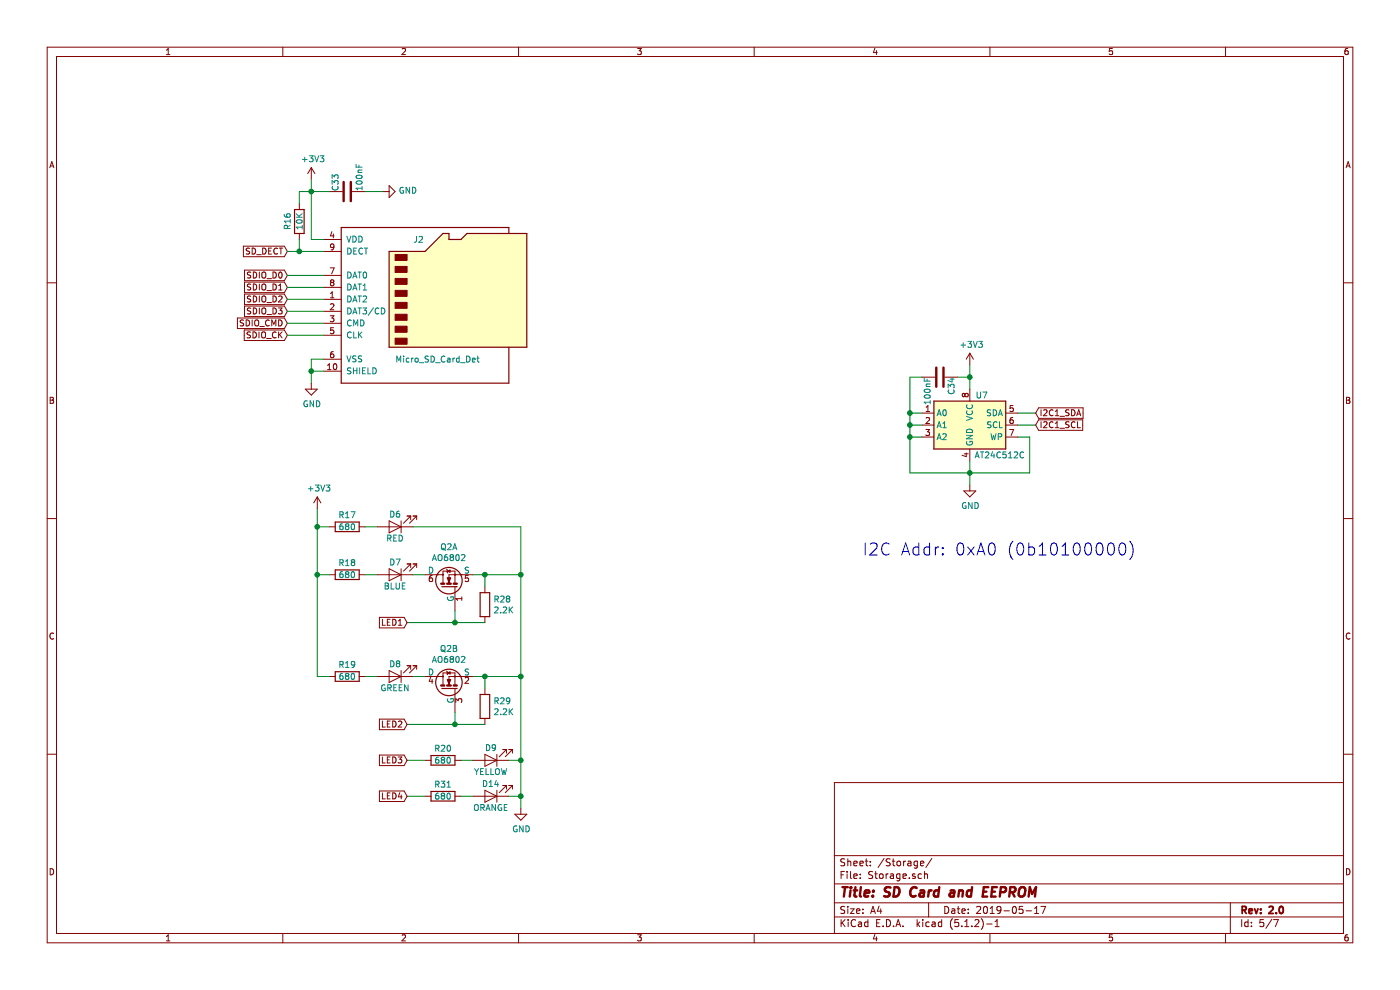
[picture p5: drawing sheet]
EESchema Schematic File Version 4
LIBS:SimpleFCv2-cache
EELAYER 29 0
EELAYER END
$Descr A4 11693 8268
encoding utf-8
Sheet 5 7
Title "SD Card and EEPROM"
Date "2019-05-17"
Rev "2.0"
Comp ""
Comment1 ""
Comment2 ""
Comment3 ""
Comment4 ""
$EndDescr
$Comp
L power:GND #PWR033
U 1 1
P 2600 3200
F 0 "#PWR033" H 2600 2950 50  0001 C CNN
F 1 "GND" H 2605 3027 50  0000 C CNN
F 2 "" H 2600 3200 50  0001 C CNN
F 3 "" H 2600 3200 50  0001 C CNN
	1    2600 3200
	1    0    0    -1  
$EndComp
$Comp
L power:+3V3 #PWR030
U 1 1
P 2600 1500
F 0 "#PWR030" H 2600 1350 50  0001 C CNN
F 1 "+3V3" H 2615 1673 50  0000 C CNN
F 2 "" H 2600 1500 50  0001 C CNN
F 3 "" H 2600 1500 50  0001 C CNN
	1    2600 1500
	1    0    0    -1  
$EndComp
$Comp
L Device:C C33
U 1 1
P 2900 1600
F 0 "C33" H 2900 1700 50  0000 L CNN
F 1 "100nF" H 2900 1500 50  0000 L CNN
F 2 "Capacitor_SMD:C_0603_1608Metric_Pad1.05x0.95mm_HandSolder" H 2938 1450 50  0001 C CNN
F 3 "" H 2900 1600 50  0001 C CNN
	1    2900 1600
	0    -1   -1   0   
$EndComp
Text GLabel 2400 2600 0    50   Input ~ 0
SDIO_D3
Text GLabel 2400 2500 0    50   Input ~ 0
SDIO_D2
Text GLabel 2400 2400 0    50   Input ~ 0
SDIO_D1
Text GLabel 2400 2300 0    50   Input ~ 0
SDIO_D0
Text GLabel 2400 2100 0    50   Input ~ 0
SD_DECT
Text GLabel 2400 2800 0    50   Input ~ 0
SDIO_CK
Text GLabel 2400 2700 0    50   Input ~ 0
SDIO_CMD
$Comp
L power:GND #PWR035
U 1 1
P 8100 4050
F 0 "#PWR035" H 8100 3800 50  0001 C CNN
F 1 "GND" H 8105 3877 50  0000 C CNN
F 2 "" H 8100 4050 50  0001 C CNN
F 3 "" H 8100 4050 50  0001 C CNN
	1    8100 4050
	1    0    0    -1  
$EndComp
Wire Wire Line
	8100 3950 7600 3950
Wire Wire Line
	7600 3450 7700 3450
Connection ~ 8100 3950
Wire Wire Line
	8100 3950 8100 4050
Wire Wire Line
	7700 3550 7600 3550
Connection ~ 7600 3550
Wire Wire Line
	7600 3550 7600 3450
Wire Wire Line
	7700 3650 7600 3650
Connection ~ 7600 3650
Wire Wire Line
	7600 3650 7600 3550
$Comp
L power:+3V3 #PWR032
U 1 1
P 8100 3050
F 0 "#PWR032" H 8100 2900 50  0001 C CNN
F 1 "+3V3" H 8115 3223 50  0000 C CNN
F 2 "" H 8100 3050 50  0001 C CNN
F 3 "" H 8100 3050 50  0001 C CNN
	1    8100 3050
	1    0    0    -1  
$EndComp
$Comp
L Device:C C34
U 1 1
P 7850 3150
F 0 "C34" H 7850 3250 50  0000 L CNN
F 1 "100nF" H 7850 3050 50  0000 L CNN
F 2 "Capacitor_SMD:C_0603_1608Metric_Pad1.05x0.95mm_HandSolder" H 7888 3000 50  0001 C CNN
F 3 "" H 7850 3150 50  0001 C CNN
	1    7850 3150
	0    1    1    0   
$EndComp
Wire Wire Line
	7700 3150 7600 3150
Wire Wire Line
	7600 3150 7600 3450
Connection ~ 7600 3450
Wire Wire Line
	8000 3150 8100 3150
Wire Wire Line
	8100 3150 8100 3050
Wire Wire Line
	8100 3150 8100 3250
Connection ~ 8100 3150
Wire Wire Line
	8500 3450 8650 3450
Wire Wire Line
	8500 3550 8650 3550
Text GLabel 8650 3450 2    50   Input ~ 0
I2C1_SDA
Text GLabel 8650 3550 2    50   Input ~ 0
I2C1_SCL
$Comp
L Device:R R17
U 1 1
P 2900 4400
F 0 "R17" V 2800 4400 50  0000 C CNN
F 1 "680" V 2900 4400 50  0000 C CNN
F 2 "Resistor_SMD:R_0603_1608Metric_Pad1.05x0.95mm_HandSolder" V 2830 4400 50  0001 C CNN
F 3 "" H 2900 4400 50  0001 C CNN
	1    2900 4400
	0    1    1    0   
$EndComp
$Comp
L Device:R R18
U 1 1
P 2900 4800
F 0 "R18" V 2800 4800 50  0000 C CNN
F 1 "680" V 2900 4800 50  0000 C CNN
F 2 "Resistor_SMD:R_0603_1608Metric_Pad1.05x0.95mm_HandSolder" V 2830 4800 50  0001 C CNN
F 3 "" H 2900 4800 50  0001 C CNN
	1    2900 4800
	0    1    1    0   
$EndComp
$Comp
L Device:R R19
U 1 1
P 2900 5650
F 0 "R19" V 2800 5650 50  0000 C CNN
F 1 "680" V 2900 5650 50  0000 C CNN
F 2 "Resistor_SMD:R_0603_1608Metric_Pad1.05x0.95mm_HandSolder" V 2830 5650 50  0001 C CNN
F 3 "" H 2900 5650 50  0001 C CNN
	1    2900 5650
	0    1    1    0   
$EndComp
$Comp
L Device:R R20
U 1 1
P 3700 6350
F 0 "R20" V 3600 6350 50  0000 C CNN
F 1 "680" V 3700 6350 50  0000 C CNN
F 2 "Resistor_SMD:R_0603_1608Metric_Pad1.05x0.95mm_HandSolder" V 3630 6350 50  0001 C CNN
F 3 "" H 3700 6350 50  0001 C CNN
	1    3700 6350
	0    1    1    0   
$EndComp
$Comp
L Device:LED D6
U 1 1
P 3300 4400
F 0 "D6" H 3300 4300 50  0000 C CNN
F 1 "RED" H 3300 4500 50  0000 C CNN
F 2 "LED_SMD:LED_0603_1608Metric_Pad1.05x0.95mm_HandSolder" H 3300 4400 50  0001 C CNN
F 3 "~" H 3300 4400 50  0001 C CNN
	1    3300 4400
	-1   0    0    1   
$EndComp
$Comp
L Device:LED D7
U 1 1
P 3300 4800
F 0 "D7" H 3300 4700 50  0000 C CNN
F 1 "BLUE" H 3300 4900 50  0000 C CNN
F 2 "LED_SMD:LED_0603_1608Metric_Pad1.05x0.95mm_HandSolder" H 3300 4800 50  0001 C CNN
F 3 "~" H 3300 4800 50  0001 C CNN
	1    3300 4800
	-1   0    0    1   
$EndComp
$Comp
L Device:LED D8
U 1 1
P 3300 5650
F 0 "D8" H 3300 5550 50  0000 C CNN
F 1 "GREEN" H 3300 5750 50  0000 C CNN
F 2 "LED_SMD:LED_0603_1608Metric_Pad1.05x0.95mm_HandSolder" H 3300 5650 50  0001 C CNN
F 3 "~" H 3300 5650 50  0001 C CNN
	1    3300 5650
	-1   0    0    1   
$EndComp
$Comp
L Device:LED D9
U 1 1
P 4100 6350
F 0 "D9" H 4100 6250 50  0000 C CNN
F 1 "YELLOW" H 4100 6450 50  0000 C CNN
F 2 "LED_SMD:LED_0603_1608Metric_Pad1.05x0.95mm_HandSolder" H 4100 6350 50  0001 C CNN
F 3 "~" H 4100 6350 50  0001 C CNN
	1    4100 6350
	-1   0    0    1   
$EndComp
Wire Wire Line
	3050 4400 3150 4400
Wire Wire Line
	3050 4800 3150 4800
Wire Wire Line
	3050 5650 3150 5650
Wire Wire Line
	3850 6350 3950 6350
$Comp
L power:+3V3 #PWR034
U 1 1
P 2650 4250
F 0 "#PWR034" H 2650 4100 50  0001 C CNN
F 1 "+3V3" H 2665 4423 50  0000 C CNN
F 2 "" H 2650 4250 50  0001 C CNN
F 3 "" H 2650 4250 50  0001 C CNN
	1    2650 4250
	1    0    0    -1  
$EndComp
Wire Wire Line
	2750 4800 2650 4800
Wire Wire Line
	2750 5650 2650 5650
Wire Wire Line
	3550 6350 3400 6350
$Comp
L power:GND #PWR036
U 1 1
P 4350 6750
F 0 "#PWR036" H 4350 6500 50  0001 C CNN
F 1 "GND" H 4355 6577 50  0000 C CNN
F 2 "" H 4350 6750 50  0001 C CNN
F 3 "" H 4350 6750 50  0001 C CNN
	1    4350 6750
	1    0    0    -1  
$EndComp
Wire Wire Line
	4350 6750 4350 6650
Wire Wire Line
	4350 6350 4250 6350
Connection ~ 4350 6350
$Comp
L Device:R R16
U 1 1
P 2500 1850
F 0 "R16" V 2400 1850 50  0000 C CNN
F 1 "10K" V 2500 1850 50  0000 C CNN
F 2 "Resistor_SMD:R_0603_1608Metric_Pad1.05x0.95mm_HandSolder" V 2430 1850 50  0001 C CNN
F 3 "" H 2500 1850 50  0001 C CNN
	1    2500 1850
	1    0    0    -1  
$EndComp
Text Notes 7200 4650 0    100  ~ 0
I2C Addr: 0xA0 (0b10100000)
$Comp
L sd-cards:Micro_SD_Card_Det J2
U 1 1
P 3600 2550
F 0 "J2" H 3450 3100 50  0000 L CNN
F 1 "Micro_SD_Card_Det" H 3300 2100 50  0000 L CNN
F 2 "ConnectorsSD:TFCARD" H 5650 3250 50  0001 C CNN
F 3 "" H 3600 2650 50  0001 C CNN
	1    3600 2550
	1    0    0    -1  
$EndComp
Wire Wire Line
	2400 2800 2700 2800
Wire Wire Line
	2400 2700 2700 2700
Wire Wire Line
	2400 2600 2700 2600
Wire Wire Line
	2400 2500 2700 2500
Wire Wire Line
	2400 2400 2700 2400
Wire Wire Line
	2400 2300 2700 2300
Wire Wire Line
	2400 2100 2500 2100
Wire Wire Line
	2500 2000 2500 2100
Connection ~ 2500 2100
Wire Wire Line
	2500 2100 2700 2100
Wire Wire Line
	2700 2000 2600 2000
Wire Wire Line
	2600 2000 2600 1600
Wire Wire Line
	2600 1600 2500 1600
Wire Wire Line
	2500 1600 2500 1700
Wire Wire Line
	2600 1500 2600 1600
Connection ~ 2600 1600
Wire Wire Line
	2700 3000 2600 3000
Wire Wire Line
	2600 3000 2600 3100
Wire Wire Line
	2700 3100 2600 3100
Connection ~ 2600 3100
Wire Wire Line
	2600 3100 2600 3200
Wire Wire Line
	2750 1600 2600 1600
$Comp
L power:GND #PWR031
U 1 1
P 3200 1600
F 0 "#PWR031" H 3200 1350 50  0001 C CNN
F 1 "GND" V 3205 1472 50  0000 R CNN
F 2 "" H 3200 1600 50  0001 C CNN
F 3 "" H 3200 1600 50  0001 C CNN
	1    3200 1600
	0    -1   -1   0   
$EndComp
Wire Wire Line
	3200 1600 3050 1600
$Comp
L Device:LED D14
U 1 1
P 4100 6650
F 0 "D14" H 4100 6550 50  0000 C CNN
F 1 "ORANGE" H 4100 6750 50  0000 C CNN
F 2 "LED_SMD:LED_0603_1608Metric_Pad1.05x0.95mm_HandSolder" H 4100 6650 50  0001 C CNN
F 3 "~" H 4100 6650 50  0001 C CNN
	1    4100 6650
	-1   0    0    1   
$EndComp
$Comp
L Device:R R31
U 1 1
P 3700 6650
F 0 "R31" V 3600 6650 50  0000 C CNN
F 1 "680" V 3700 6650 50  0000 C CNN
F 2 "Resistor_SMD:R_0603_1608Metric_Pad1.05x0.95mm_HandSolder" V 3630 6650 50  0001 C CNN
F 3 "" H 3700 6650 50  0001 C CNN
	1    3700 6650
	0    1    1    0   
$EndComp
Wire Wire Line
	3850 6650 3950 6650
Wire Wire Line
	4250 6650 4350 6650
Connection ~ 4350 6650
Wire Wire Line
	4350 6650 4350 6350
Wire Wire Line
	3550 6650 3400 6650
Text GLabel 3400 6350 0    50   Input ~ 0
LED3
Text GLabel 3400 6650 0    50   Input ~ 0
LED4
$Comp
L discrete-semi:AO6802 Q2
U 1 1
P 3750 4900
F 0 "Q2" V 4078 4900 50  0000 C CNN
F 1 "AO6802" V 3987 4900 50  0000 C CNN
F 2 "Package_TO_SOT_SMD:SOT-23-6" H 3950 4825 50  0001 L CIN
F 3 "" H 3750 4900 50  0000 L CNN
	1    3750 4900
	0    -1   -1   0   
$EndComp
$Comp
L discrete-semi:AO6802 Q2
U 2 1
P 3750 5750
F 0 "Q2" V 4078 5750 50  0000 C CNN
F 1 "AO6802" V 3987 5750 50  0000 C CNN
F 2 "Package_TO_SOT_SMD:SOT-23-6" H 3950 5675 50  0001 L CIN
F 3 "" H 3750 5750 50  0000 L CNN
	2    3750 5750
	0    -1   -1   0   
$EndComp
$Comp
L Device:R R28
U 1 1
P 4050 5050
F 0 "R28" H 4120 5096 50  0000 L CNN
F 1 "2.2K" H 4120 5005 50  0000 L CNN
F 2 "Resistor_SMD:R_0603_1608Metric_Pad1.05x0.95mm_HandSolder" V 3980 5050 50  0001 C CNN
F 3 "~" H 4050 5050 50  0001 C CNN
	1    4050 5050
	1    0    0    -1  
$EndComp
$Comp
L Device:R R29
U 1 1
P 4050 5900
F 0 "R29" H 4120 5946 50  0000 L CNN
F 1 "2.2K" H 4120 5855 50  0000 L CNN
F 2 "Resistor_SMD:R_0603_1608Metric_Pad1.05x0.95mm_HandSolder" V 3980 5900 50  0001 C CNN
F 3 "~" H 4050 5900 50  0001 C CNN
	1    4050 5900
	1    0    0    -1  
$EndComp
Wire Wire Line
	3950 4800 4050 4800
Wire Wire Line
	4050 4800 4050 4900
Wire Wire Line
	4050 5200 3800 5200
Wire Wire Line
	3800 5200 3800 5100
Wire Wire Line
	3800 5200 3400 5200
Connection ~ 3800 5200
Wire Wire Line
	3450 4800 3550 4800
Wire Wire Line
	4050 6050 3800 6050
Wire Wire Line
	3800 6050 3800 5950
Wire Wire Line
	3950 5650 4050 5650
Wire Wire Line
	4050 5650 4050 5750
Wire Wire Line
	3800 6050 3400 6050
Connection ~ 3800 6050
Wire Wire Line
	3450 5650 3550 5650
Text GLabel 3400 5200 0    50   Input ~ 0
LED1
Text GLabel 3400 6050 0    50   Input ~ 0
LED2
Wire Wire Line
	4050 5650 4350 5650
Connection ~ 4050 5650
Connection ~ 4350 5650
Wire Wire Line
	4350 5650 4350 6350
Wire Wire Line
	4350 4800 4050 4800
Wire Wire Line
	4350 4800 4350 5650
Connection ~ 4050 4800
Wire Wire Line
	3450 4400 4350 4400
Wire Wire Line
	4350 4400 4350 4800
Connection ~ 4350 4800
Wire Wire Line
	2650 4400 2650 4250
Wire Wire Line
	2650 4400 2750 4400
Wire Wire Line
	2650 4400 2650 4800
Connection ~ 2650 4400
Connection ~ 2650 4800
Wire Wire Line
	2650 4800 2650 5650
$Comp
L Memory_EEPROM:AT24CS64-SSHM U7
U 1 1
P 8100 3550
F 0 "U7" H 8200 3800 50  0000 C CNN
F 1 "AT24C512C" H 8350 3300 50  0000 C CNN
F 2 "Package_SO:SOIC-8_3.9x4.9mm_P1.27mm" H 8100 3550 50  0001 C CNN
F 3 "http://www.atmel.com/Images/Atmel-8870-SEEPROM-AT24CS64-Datasheet.pdf" H 8100 3550 50  0001 C CNN
	1    8100 3550
	1    0    0    -1  
$EndComp
Wire Wire Line
	7600 3650 7600 3950
Wire Wire Line
	8100 3850 8100 3950
Wire Wire Line
	8500 3650 8600 3650
Wire Wire Line
	8600 3650 8600 3950
Wire Wire Line
	8600 3950 8100 3950
$EndSCHEMATC
